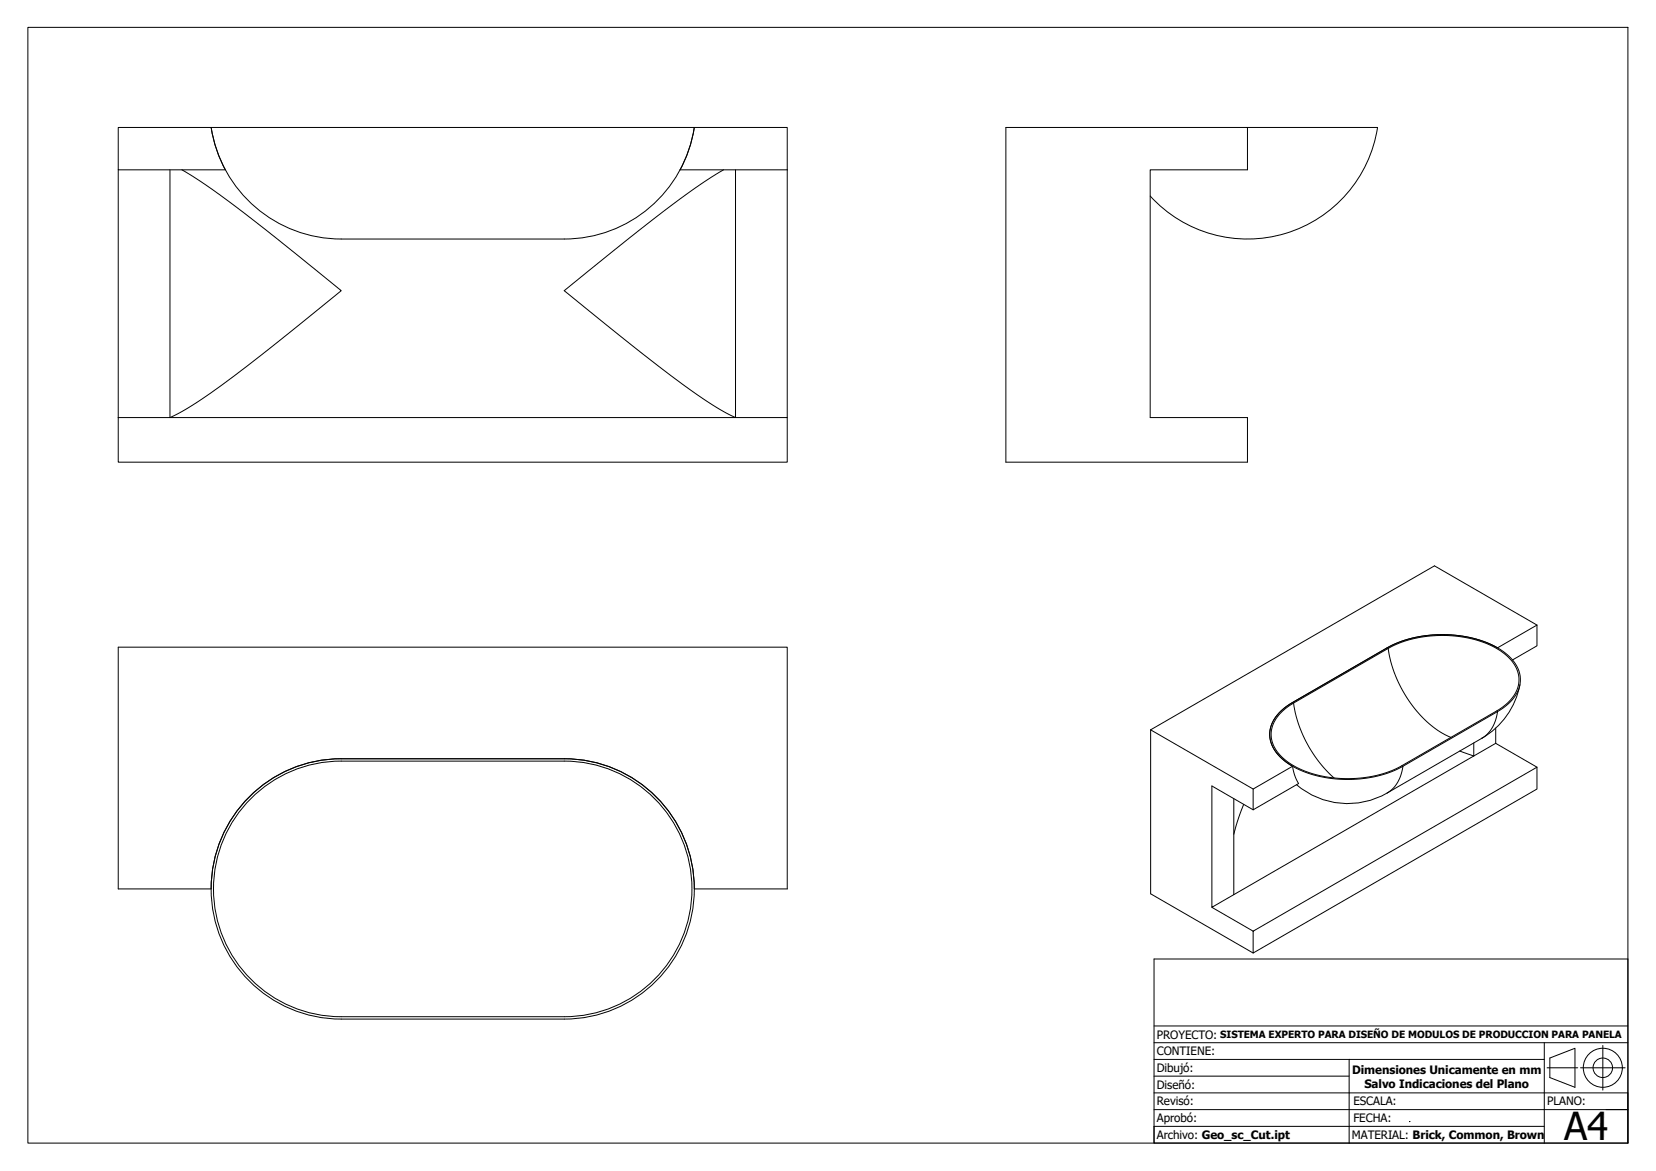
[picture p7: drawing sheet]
<svg xmlns="http://www.w3.org/2000/svg" width="297mm" height="210mm" viewBox="0 0 297 210" stroke-linecap="round" stroke-linejoin="round" font-family="sans-serif">
<!-- layer: Visible (ISO) -->
<g fill="none" stroke="#000" stroke-width=".18">
<path d="M21.2 30.4v44.4M30.5 30.4v44.4a84.5 84.5 0 0 0 14.3-9.6l16.4-13.1-11.1-8.9-7.4-5.8-5.8-4.3-4.3-2.7M124.5 22.9a23.6 23.6 0 0 1-2.5 7.5h19.2M124.5 22.9a23.6 23.6 0 0 1-23.3 19.9h-40a23.6 23.6 0 0 1-23.3-20 23.6 23.6 0 0 0 2.5 7.6M124.5 22.8h-103.3v7.6h19.2M124.5 22.8h16.7v7.6M129.8 30.4l-4.2 2.7-5.9 4.3-7.4 5.8-11.1 8.9 14.3 11.5 8.7 6.5a48.5 48.5 0 0 0 7.7 4.7v-44.4M141.2 30.4v44.4M180.4 22.8h43.4v7.6h-17.5v44.4h17.5v8h-43.4zM223.8 22.8l23.3 .1a23.6 23.6 0 0 1-16.5 18.9 23.6 23.6 0 0 1-24.3-6.7M21.2 74.8h120v8h-120zM248.8 116.1a21.7 21.7 0 0 1 20.3 .3 6.4 6.4 0 0 1 3.6 6.1 7.3 7.3 0 0 1-4.1 5.1l-17 9.8a21.7 21.7 0 0 1-20.2-.3 6.6 6.6 0 0 1-3.6-5.8 7.2 7.2 0 0 1 4-5.4"/>
<path d="M248.8 116.1a21.9 21.9 0 0 1 19.8 0l7.1-4.1v3.8l-4.4 2.5M248.8 116.1l-17 9.8M275.7 112l-18.4-10.6-50.9 29.4M61.2 136a23.3 23.3 0 0 0-23.3 23.3 23.3 23.3 0 0 0 23.3 23.4h40a23.3 23.3 0 0 0 23.3-23.4 23.3 23.3 0 0 0-23.3-23.3M61.2 136a23.3 23.3 0 0 0-23.3 23.3h-16.7v-43.3h120v43.3h-16.7a23.3 23.3 0 0 0-23.3-23.3M61.2 136h40M206.4 130.8l18.4 10.6M206.4 130.8v29.4l18.4 10.6M229.8 127.7l1-.9 1.2-.8 17-9.8a21.3 21.3 0 0 1 19.9 .3 6.5 6.5 0 0 1 3.6 5.7 7.1 7.1 0 0 1-4.1 5.3l-16.9 9.7a21.3 21.3 0 0 1-20-.2 6.3 6.3 0 0 1-3.5-6l.5-1.5zM231.8 125.9a6.9 6.9 0 0 0-4.1 5.9 7 7 0 0 0 4.1 5.6M261.8 134.6l2.6 .9M264.4 135.5l-43.1 24.9"/>
<path d="M264.4 133.2v2.3M268.3 130.5v2.7l7.4 4.3M268.3 133.2l-3.9 2.3M272.6 122.7a14.2 14.2 0 0 1-6.8 9.6l-17 9.8a14.2 14.2 0 0 1-16.2-1.4M44.4 143.8a22.8 22.8 0 0 1 16.8-7.4h40a22.9 22.9 0 0 1 22.9 22.9 22.9 22.9 0 0 1-22.9 22.9h-40a22.9 22.9 0 0 1-21-13.7 22.9 22.9 0 0 1 4.2-24.7zM221.3 143.2v17.2M223.1 144.2l-.9 2.3-.9 3.1M224.8 141.4l7-4 .4 1.5 .7 1.5-8.1 4.8zM224.8 145.2l-7.4-4.3v21.7l3.9-2.2M217.4 162.6l7.4 4.3M224.8 166.9l50.9-29.4v3.9l-50.9 29.4z"/>
</g>
<!-- layer: Visible fina (ISO) -->
<path d="M249 116.2a21.8 21.8 0 0 0 10.3 15.5l.9 .5M232 126a22.7 22.7 0 0 0 7.3 13.4M251.6 137.4a6.3 6.3 0 0 1-2.8 4.7M268.6 127.6a6.3 6.3 0 0 1-2.8 4.7" fill="none" stroke="#000" stroke-width=".18"/>
<!-- layer: Borde (ISO) -->
<path d="M5 4.9h287v200h-287z" fill="none" stroke="#000" stroke-width=".18"/>
<g fill="none" stroke="#000" stroke-width=".18">
<path d="M207 171.9h85v33h-85zM207 198.9h85M207 195.9h85M207 186.9h85M207 183.9h85M207 189.9h35M207 192.9h35M277 189.9h-35v15M277 186.9v18M277.5 191.4h5.5M278 189.7l4.5-1.8v7l-4.5-1.7zM283.5 191.4h8"/>
<path d="M287.5 187.4v8M277 201.9h-70v3"/>
<circle cx="287.5" cy="191.4" r="3.5"/>
<circle cx="287.5" cy="191.4" r="1.75"/>
</g>
<path d="M288.1 198.9h3.9" fill="none" stroke="#000" stroke-width=".18"/>
<!-- layer: 0 -->
<path d="M252.9 201h.1" fill="none" stroke="#000" stroke-width=".18"/>
<text font-size="6.9" x="280.6" y="204.4">A4</text>
<g font-size="2.1">
<text x="207.5" y="189.2">CONTIENE:</text>
<text x="207.5" y="186.2">PROYECTO:</text>
<text x="207.5" y="195.2">Diseñó:</text>
<text x="207.5" y="192.2">Dibujó:</text>
<text x="242.5" y="192.5">Dimensiones Unicamente en mm</text>
<text x="244.7" y="194.9">Salvo Indicaciones del Plano</text>
<text x="207.5" y="201.2">Aprobó:</text>
<text x="207.5" y="198.2">Revisó:</text>
<text x="242.7" y="198.2">ESCALA:</text>
<text x="242.7" y="201.2">FECHA:</text>
<text x="277.5" y="198.2">PLANO:</text>
<text x="207.5" y="204.2">Archivo: Geo_sc_Cut.ipt</text>
<text x="242.5" y="204.2">MATERIAL: Brick, Common, Brown</text>
</g>
<text font-size="1.8" x="218.9" y="186.1">SISTEMA EXPERTO PARA DISEÑO DE MODULOS DE PRODUCCION PARA PANELA</text>
</svg>
